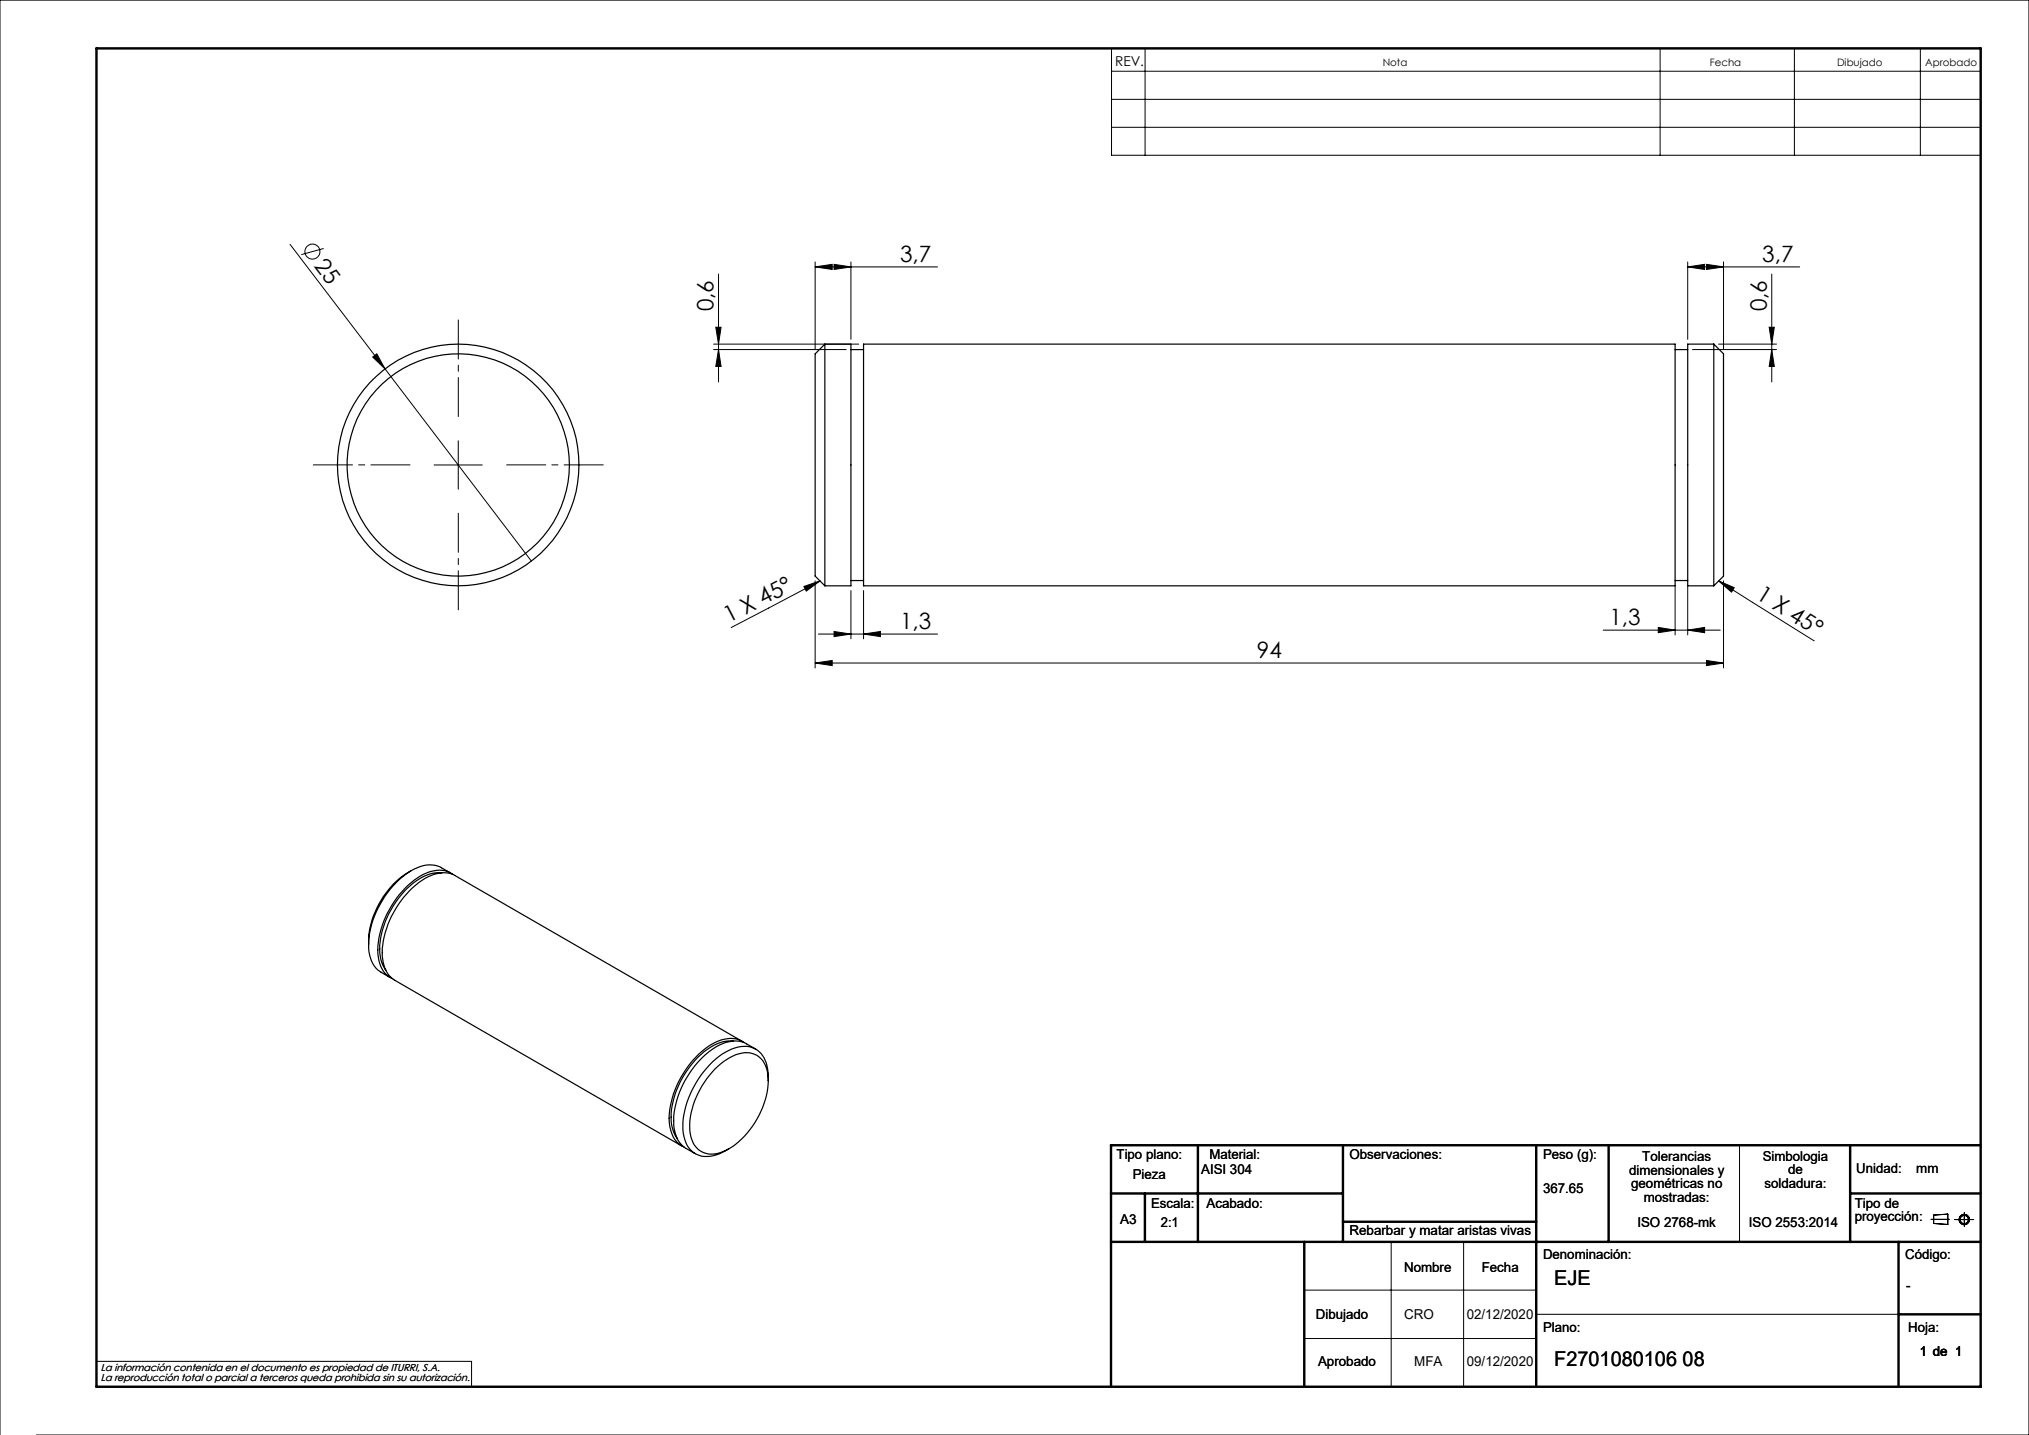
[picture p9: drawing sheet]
<svg xmlns="http://www.w3.org/2000/svg" width="420mm" height="297mm" viewBox="0 0 420 297" stroke-linecap="round" stroke-linejoin="round" font-family="sans-serif">
<g fill="none" stroke="#000" stroke-width=".21">
<path d="M230.1 10h179.9v22.1h-179.9zM230.1 14.7h179.9M237 10v22.1M343.6 10v22.1M371.4 10v22.1M397.5 10v22.1M230.1 20.6h179.9M230.1 26.3h179.9M60 50.6l19.7 25.7M67 51.4l-4.6 1.3M148.7 56.7v22.4M168.7 55.2l3.6-.5v1.1z"/>
<path d="M168.7 54.2v18M168.7 55.2h25.4M172.6 54.7l3.5 .5-3.5 .6zM176.1 54.2v16M349.4 55.2l3.4-.5v1.1zM349.4 55.2h23.1M349.4 54.2v16M353.2 54.7l3.6 .5-3.6 .6zM356.8 54.2v18M366.7 56.7v22.4M77.2 73.9l.8-.7 1.7 3.1zM79.7 76.3l30.3 39.8"/>
<path d="M147.7 71.2h30.1M147.7 72.4h27.5M148.2 67.7h1.1l-.6 3.5zM148.7 72.4l.6 3.4h-1.1zM350.3 72.4h17.4M355.7 71.2h12M366.2 67.7h1.1l-.6 3.5zM366.7 72.4l.6 3.4h-1.1zM89.9 96.2h9.9M94.9 91.2v10M166.4 121.4l3.4-1.2-2.9 2.1zM168.7 137.2l3.6-.5v1.1z"/>
<path d="M168.7 120.2v18.1M168.7 137.2h188.1M169.4 131.2h24.7M169.8 120.2l-18.5 9.7M172.6 130.7l3.5 .5-3.5 .6zM176.1 122.2v10M178.8 131.2l3.4-.5v1.1zM178.8 122.2v10M331.9 130.4h24.2M343.3 129.9l3.4 .5-3.4 .5zM346.7 121.1v10.3M349.4 130.4l3.4-.5v1z"/>
<path d="M349.4 121.1v10.3M353.2 136.7l3.6 .5-3.6 .6zM355.7 120.2l3.3 1.4-.6 1zM355.7 120.2l19.8 12.4M356.8 120.2v18.1M360.1 237v20M288 257v30M303 257v30M399.7 252.4h3.8M400.3 251.5l2.9-.2v2.1l-2.9-.2zM404.6 252.4h4M406.6 251v2.8"/>
<path d="M270 267h48M270 277h48M318 272h75M0 297v-297h420v297h-412.5M20 281.8h77.6v5.2"/>
<circle cx="64.7" cy="52.1" r="1.56"/>
<circle cx="406.6" cy="252.4" r=".86"/>
<circle cx="406.6" cy="252.4" r="1.07"/>
</g>
<g fill="none" stroke="#000" stroke-width=".5">
<path d="M20 10h390v277h-390zM248 237v20M278 237v20M318 237v50M333 237v20M383 237v20M410 237h-180v50M230 257h180M230 247h48M237 247v10M270 257v30M278 252.9h40"/>
<path d="M383 247h27M393 257v30M393 272h17"/>
</g>
<path d="M84.9 96.2h-20M94.9 86.2v-20M104.9 96.2h20M94.9 106.2v20" fill="none" stroke="#000" stroke-width=".21" stroke-dasharray="15.2 1.3 1.3 1.3" stroke-dashoffset="7.1"/>
<g fill="#000">
<path d="M77.2 73.9l.8-.7 1.7 3.1zM166.4 121.4l3.4-1.2-2.9 2.1zM355.7 120.2l3.3 1.4-.6 1z"/>
<path d="M172.6 54.7l3.5 .5-3.5 .6zM168.7 55.2l3.6-.5v1.1z"/>
<path d="M148.2 67.7h1.1l-.6 3.5zM148.7 72.4l.6 3.4h-1.1z"/>
<path d="M366.2 67.7h1.1l-.6 3.5zM366.7 72.4l.6 3.4h-1.1z"/>
<path d="M168.7 137.2l3.6-.5v1.1zM353.2 136.7l3.6 .5-3.6 .6zM172.6 130.7l3.5 .5-3.5 .6zM178.8 131.2l3.4-.5v1.1zM343.3 129.9l3.4 .5-3.4 .5zM349.4 130.4l3.4-.5v1zM349.4 55.2l3.4-.5v1.1zM353.2 54.7l3.6 .5-3.6 .6z"/>
</g>
<g fill="none" stroke="#000" stroke-width=".25">
<path d="M170.7 71.2v50M170.7 71.2l-2 2v46l2 2M170.7 71.2h5.4v50h-5.4M176.1 72.4h2.7M178.8 71.2h167.9v50h-167.9zM346.7 72.4h2.7M354.8 71.2v50M354.8 71.2h-5.4v50h5.4M354.8 71.2l2 2v46l-2 2M176.1 120.2h2.7M346.7 120.2h2.7M85.1 180.2a17.8 17.8 0 0 0-8.8 15.3"/>
<path d="M91.5 180.7a9.3 9.3 0 0 0-7.3 3.3 18.6 18.6 0 0 0-5.6 13.1l.4 2 .9 1.7M93.3 180.7a8.7 8.7 0 0 0-3.2-1.6 8.4 8.4 0 0 0-7 2.5 19.5 19.5 0 0 0-6.8 14.6 5.8 5.8 0 0 0 2.6 5l1.9 1.1M93.7 181a5.6 5.6 0 0 0-6-.1 19.3 19.3 0 0 0-9.5 16.5 5.7 5.7 0 0 0 3.1 5.2M151.8 215.5a9.3 9.3 0 0 0-7.3 3.3 18 18 0 0 0-5.5 13.9l.5 1.8 .7 1.1M153.6 215.5l-59.4-34.3a6.6 6.6 0 0 0-6.9 1 19.6 19.6 0 0 0-8.2 15.7 6 6 0 0 0 2.6 5l59.4 34.3M154.1 215.8a5.6 5.6 0 0 0-6.1 0 19.3 19.3 0 0 0-9.5 16.4 5.6 5.6 0 0 0 3.1 5.2M156.4 217.1a8.7 8.7 0 0 0-3.2-1.6 9.1 9.1 0 0 0-7.5 3.1 19.4 19.4 0 0 0-6.2 14.1 5.8 5.8 0 0 0 2.5 5l1.9 1.1M148 221.3a9.4 9.4 0 0 1 7.2-3.4 4.8 4.8 0 0 1 3.8 5.1 17.6 17.6 0 0 1-8.6 15 5.2 5.2 0 0 1-5.9-.2 7.2 7.2 0 0 1-1.6-6.6 19.1 19.1 0 0 1 5.1-9.9zM159 223.7a7 7 0 0 0-2.3-6.4 6.1 6.1 0 0 0-6.5 .5 19.4 19.4 0 0 0-8.8 16 5.5 5.5 0 0 0 3.3 5.3 7.3 7.3 0 0 0 6.2-1.3"/>
<circle cx="94.8" cy="96.2" r="25"/>
<circle cx="94.9" cy="96.2" r="23"/>
</g>
<g font-size="4.7">
<text x="64.9" y="55.1" transform="rotate(53 64.9 55.1)">25</text>
<text x="186.3" y="54.2">3,7</text>
<text x="364.8" y="54.2">3,7</text>
<text x="147.7" y="64.5" transform="rotate(-90 147.7 64.5)">0,6</text>
<text x="365.8" y="64.5" transform="rotate(-90 365.8 64.5)">0,6</text>
<text x="363.3" y="123.8" transform="rotate(32 363.3 123.8)">1 X 45°</text>
<text x="150.9" y="129" transform="rotate(-28 150.9 129)">1 X 45°</text>
<text x="186.3" y="130.2">1,3</text>
<text x="333.2" y="129.4">1,3</text>
<text x="260.2" y="136.2">94</text>
</g>
<g font-size="4.2">
<text x="321.7" y="265.9">EJE</text>
<text x="321.7" y="282.8">F2701080106 08</text>
</g>
<g font-size="2.8">
<text x="230.8" y="13.6">REV.</text>
<text x="231.1" y="239.9">Tipo plano:</text>
<text x="250.3" y="239.9">Material:</text>
<text x="279.3" y="239.9">Observaciones:</text>
<text x="319.4" y="239.9">Peso (g):</text>
<text x="234.5" y="244.1">Pieza</text>
<text x="248.6" y="243">AISI 304</text>
<text x="337.2" y="243.1">dimensionales y</text>
<text x="337.6" y="246">geométricas no</text>
<text x="339.9" y="240.3">Tolerancias</text>
<text x="364.9" y="240.2">Simbologia</text>
<text x="365.3" y="245.9">soldadura:</text>
<text x="370.1" y="243">de</text>
<text x="384.2" y="242.7">Unidad:</text>
<text x="396.7" y="242.7">mm</text>
<text x="238.3" y="250">Escala:</text>
<text x="249.7" y="250">Acabado:</text>
<text x="319.4" y="246.9">367.65</text>
<text x="340.2" y="248.8">mostradas:</text>
<text x="383.9" y="250">Tipo de</text>
<text x="231.9" y="253.4">A3</text>
<text x="240.3" y="254">2:1</text>
<text x="279.3" y="255.7">Rebarbar y matar aristas vivas</text>
<text x="338.9" y="254">ISO 2768-mk</text>
<text x="362" y="254">ISO 2553:2014</text>
<text x="383.9" y="252.8">proyección:</text>
<text x="290.6" y="263.3">Nombre</text>
<text x="306.7" y="263.3">Fecha</text>
<text x="319.4" y="260.6">Denominación:</text>
<text x="394.4" y="260.6">Código:</text>
<text x="394.6" y="266.9">-</text>
<text x="272.4" y="273">Dibujado</text>
<text x="290.6" y="273">CRO</text>
<text x="303.6" y="273">02/12/2020</text>
<text x="319.4" y="275.8">Plano:</text>
<text x="395" y="275.8">Hoja:</text>
<text x="397.4" y="280.6">1 de 1</text>
<text x="272.8" y="282.8">Aprobado</text>
<text x="292.7" y="282.8">MFA</text>
<text x="303.6" y="282.8">09/12/2020</text>
</g>
<g font-size="2.1">
<text x="286.2" y="13.6">Nota</text>
<text x="353.9" y="13.6">Fecha</text>
<text x="380.3" y="13.6">Dibujado</text>
<text x="398.5" y="13.6">Aprobado</text>
<text x="20.8" y="283.7">La información contenida en el documento es propiedad de ITURRI, S.A.</text>
<text x="20.8" y="285.7">La reproducción total o parcial a terceros queda prohibida sin su autorización.</text>
</g>
</svg>
